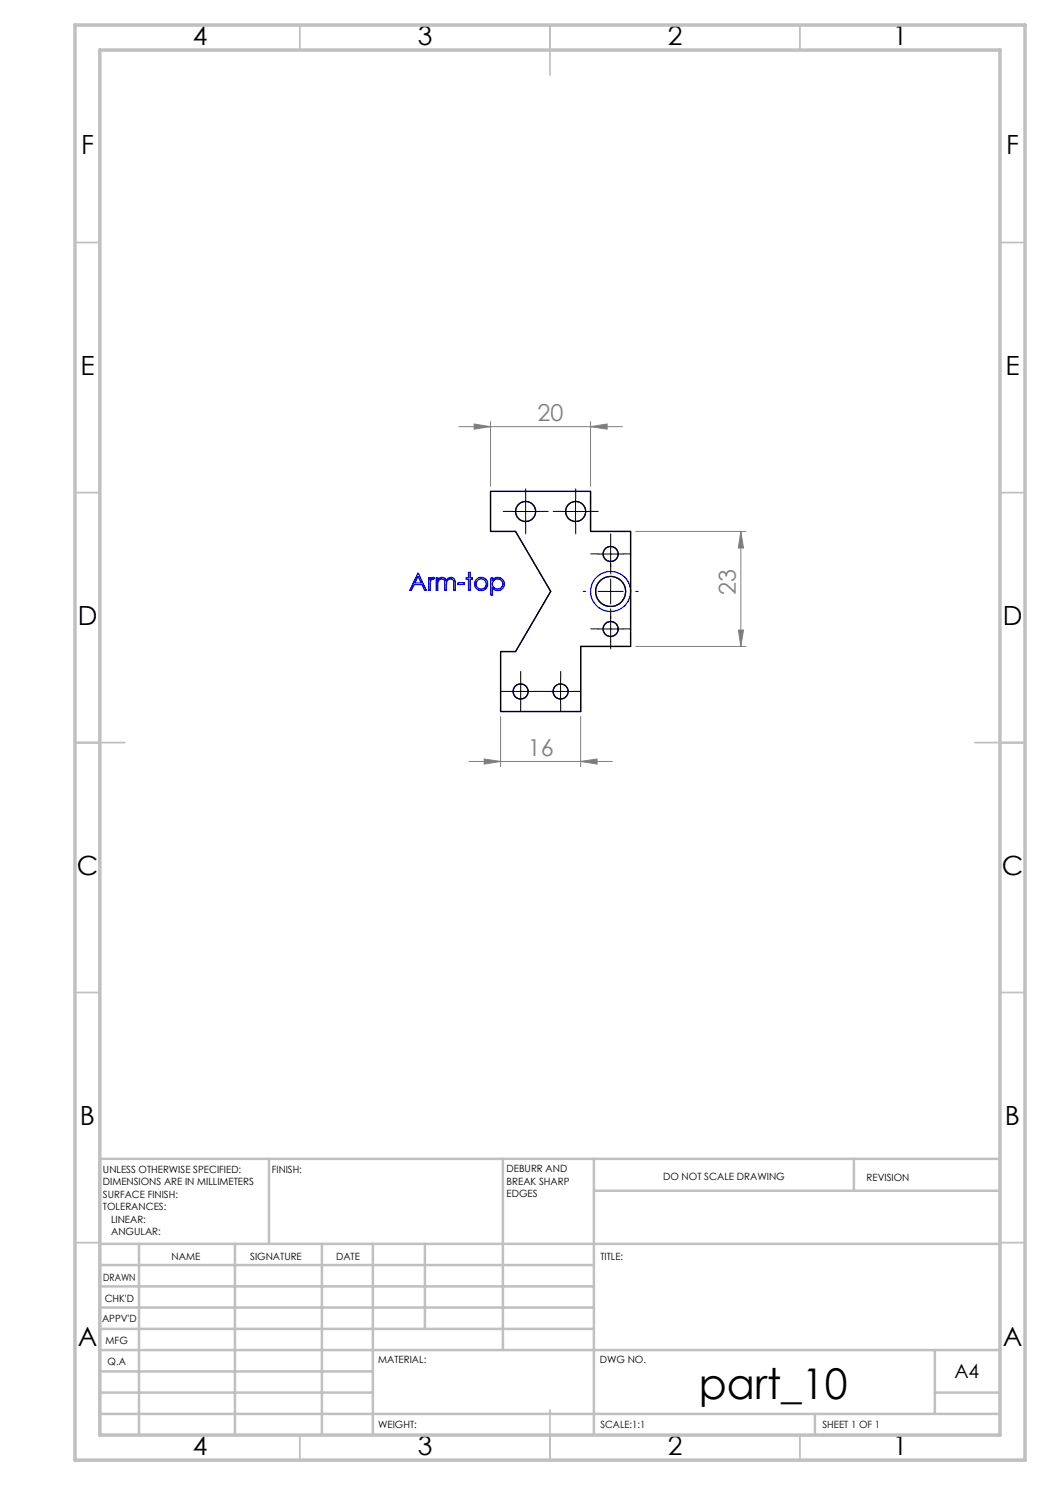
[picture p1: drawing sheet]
<svg xmlns="http://www.w3.org/2000/svg" width="210mm" height="297mm" viewBox="0 0 210 297" stroke-linecap="round" stroke-linejoin="round" font-family="sans-serif">
<g fill="none" stroke="#00f" stroke-width=".25">
<path d="M98.1 98.3h20v8h8v23h-10v13h-16v-12h3l7-12-7-12h-5zM83.6 114.6l1.7 3.5h-.4l-.5-1.2h-1.6l-.5 1.2h-.3zM83.6 115.2l.6 1.4h-1.2zM85.7 115.5h.3v.4l.3-.3 .5-.1 .1 .1-.2 .2a.73 .73 0 0 0-.7 1.1v1.2h-.3zM87.2 115.5h.4v.5a.92 .92 0 0 1 .9-.5 .92 .92 0 0 1 .8 .6 .95 .95 0 0 1 1.1-.6 .95 .95 0 0 1 .7 1.2v1.4h-.4v-1.4a.74 .74 0 0 0-.7-.9 .74 .74 0 0 0-.7 .9v1.4h-.3v-1.3a.74 .74 0 0 0-.7-1 .74 .74 0 0 0-.7 1v1.3h-.4zM91.5 116.6h1.4v.3h-1.4zM93.7 114.5h.3v1h.5v.3h-.5v2.3h-.3v-2.3h-.5v-.3h.5zM98.2 115.5h.3v.5a1.34 1.34 0 0 1 2-.2 1.34 1.34 0 0 1 0 2 1.34 1.34 0 0 1-2-.2v1.4h-.3z"/>
<circle cx="96.2" cy="116.8" r="1.01"/>
<circle cx="96.2" cy="116.8" r="1.33"/>
<circle cx="99.5" cy="116.8" r="1.03"/>
<circle cx="105.1" cy="102.3" r="2.01"/>
<circle cx="115.1" cy="102.3" r="2.01"/>
<circle cx="122.1" cy="118.3" r="3"/>
<circle cx="122.1" cy="118.3" r="4"/>
<circle cx="122.1" cy="110.8" r="1.49"/>
<circle cx="104.1" cy="138.3" r="1.51"/>
<circle cx="112.1" cy="138.3" r="1.51"/>
<circle cx="122.1" cy="125.8" r="1.49"/>
</g>
<g fill="none" stroke="#808080" stroke-width=".2">
<path d="M91.8 85.3h32.7M94.8 84.8l3.3 .5-3.3 .5zM98.1 84.3v13M118.1 85.3l3.3-.5v1zM118.1 84.3v13M127.1 106.3h22.1M148.2 106.3v23M148.2 106.3l.5 3.3h-1zM127.1 129.3h22.1M147.7 126h1l-.5 3.3zM93.8 152.3h28.7M96.8 151.8l3.3 .5-3.3 .5z"/>
<path d="M100.1 143.3v10M116.1 152.3l3.3-.5v1zM116.1 143.3v10"/>
</g>
<g fill="none" stroke="#c0c0c0" stroke-width=".35">
<path d="M60 5v5M110 5v10M160 5v5M15 48.5h5M200 48.5h5M15 98.5h5M200 98.5h5M15 148.5h10M195 148.5h10M15 198.5h5M200 198.5h5M15 248.5h5"/>
<path d="M200 248.5h5M60 287v5M110 282v10M160 287v5"/>
</g>
<g fill="none" stroke="#c0c0c0" stroke-width=".5">
<path d="M53.8 231.8v17M100.6 231.8v38.2M118.8 231.8v55.2M118.8 238.2h81.2M170.8 231.8v6.4M200 231.8h-180v55.2M20 248.8h180M20 257.3h98.8M20 253h98.8M27.8 248.8v38.2M47 248.8v38.2M64.4 248.8v38.2"/>
<path d="M74.6 248.8v38.2M85 248.8v17M20 265.8h98.8M20 261.5h98.8M20 278.5h54.6M20 274.3h54.6M20 270h180M187 278.5h13M187 270v12.8M20 282.8h180M163 282.8v4.2"/>
</g>
<path d="M15 5h190v287h-190zM20 10h180v277h-180z" fill="none" stroke="#c0c0c0" stroke-width=".7"/>
<g fill="none" stroke="#000" stroke-width=".2" stroke-dasharray="15.2 1.3 1.3 1.3">
<path d="M105.1 99.8v-2M115.1 99.8v-2M102.6 102.3h-2M105.1 104.8v2M107.6 102.3h2M112.6 102.3h-2M115.1 104.8v2M117.1 118.3h-.5M117.6 102.3h2M119.6 110.8h-1.5M122.1 113.3v-.5M122.1 108.3v-1.5"/>
<path d="M122.1 113.3v1.5M124.6 110.8h1.5M127.1 118.3h.5M101.6 138.3h-1.5M104.1 135.8v-1.5M106.6 138.3h1.5M109.6 138.3h-1.5M112.1 135.8v-1.5M114.6 138.3h1.5M119.6 125.8h-1.5M122.1 123.3v-1.5M122.1 128.3v1.5"/>
<path d="M122.1 123.3v.5M124.6 125.8h1.5M104.1 140.8v1.5M112.1 140.8v1.5"/>
</g>
<g fill="none" stroke="#000" stroke-width=".2">
<path d="M105.1 99.8v5M115.1 99.8v5M102.6 102.3h5M112.6 102.3h5M119.6 118.3h5M119.6 110.8h5M122.1 108.3v5M122.1 115.8v5M101.6 138.3h5M104.1 135.8v5M109.6 138.3h5M112.1 135.8v5"/>
<path d="M119.6 125.8h5M122.1 123.3v5"/>
</g>
<g fill="#808080">
<path d="M116.1 152.3l3.3-.5v1zM96.8 151.8l3.3 .5-3.3 .5z"/>
<path d="M94.8 84.8l3.3 .5-3.3 .5zM118.1 85.3l3.3-.5v1z"/>
<path d="M148.2 106.3l.5 3.3h-1zM147.7 126h1l-.5 3.3z"/>
</g>
<g fill="none" stroke="#000" stroke-width=".25">
<path d="M98.1 98.3h20v8h8v23h-10v13h-16v-12h3l7-12-7-12h-5z"/>
<circle cx="105.1" cy="102.3" r="2.02"/>
<circle cx="115.1" cy="102.3" r="2"/>
<circle cx="122.1" cy="110.8" r="1.49"/>
<circle cx="122.1" cy="118.3" r="3"/>
<circle cx="104.1" cy="138.3" r="1.5"/>
<circle cx="112.1" cy="138.3" r="1.51"/>
<circle cx="122.1" cy="125.8" r="1.49"/>
</g>
<text font-size="8.5" x="139.7" y="279.7">part_10</text>
<g font-size="5.3">
<text x="38.5" y="9">4</text>
<text x="83.5" y="9">3</text>
<text x="133.6" y="9">2</text>
<text x="178.6" y="9">1</text>
<text x="16.2" y="30.7">F</text>
<text x="201.2" y="30.7">F</text>
<text x="16.1" y="75">E</text>
<text x="201.1" y="75">E</text>
<text x="15.5" y="125">D</text>
<text x="200.5" y="125">D</text>
<text x="15.4" y="175">C</text>
<text x="200.4" y="175">C</text>
<text x="16" y="225">B</text>
<text x="201" y="225">B</text>
<text x="15.5" y="269.2">A</text>
<text x="200.5" y="269.2">A</text>
<text x="38.5" y="291">4</text>
<text x="83.5" y="291">3</text>
<text x="133.6" y="291">2</text>
<text x="178.6" y="291">1</text>
</g>
<g font-size="4.7" fill="#808080">
<text x="107.5" y="84.3">20</text>
<text x="147.2" y="119.1" transform="rotate(-90 147.2 119.1)">23</text>
<text x="105.6" y="151.3">16</text>
</g>
<text font-size="3.9" x="190.9" y="275.5">A4</text>
<g font-size="2">
<text x="20.6" y="234.6">UNLESS OTHERWISE SPECIFIED:</text>
<text x="20.6" y="237.1">DIMENSIONS ARE IN MILLIMETERS</text>
<text x="20.6" y="239.6">SURFACE FINISH:</text>
<text x="54.4" y="234.6">FINISH:</text>
<text x="101.3" y="234.5">DEBURR AND</text>
<text x="101.3" y="237">BREAK SHARP</text>
<text x="101.3" y="239.5">EDGES</text>
<text x="132.6" y="236">DO NOT SCALE DRAWING</text>
<text x="173.3" y="236.2">REVISION</text>
<text x="20.6" y="242.1">TOLERANCES:</text>
<text x="22.2" y="244.6">LINEAR:</text>
<text x="22.2" y="247.1">ANGULAR:</text>
<text x="34.3" y="252">NAME</text>
<text x="50" y="251.9">SIGNATURE</text>
<text x="67.2" y="251.9">DATE</text>
<text x="120.1" y="251.9">TITLE:</text>
<text x="20.6" y="256.1">DRAWN</text>
<text x="20.9" y="260.3">CHK'D</text>
<text x="20.4" y="264.4">APPV'D</text>
<text x="21.1" y="268.8">MFG</text>
<text x="21.5" y="273">Q.A</text>
<text x="75.6" y="272.5">MATERIAL:</text>
<text x="120" y="272.5">DWG NO.</text>
<text x="75.6" y="285.5">WEIGHT:</text>
<text x="120.1" y="285.6">SCALE:1:1</text>
<text x="164.5" y="285.6">SHEET 1 OF 1</text>
</g>
</svg>
